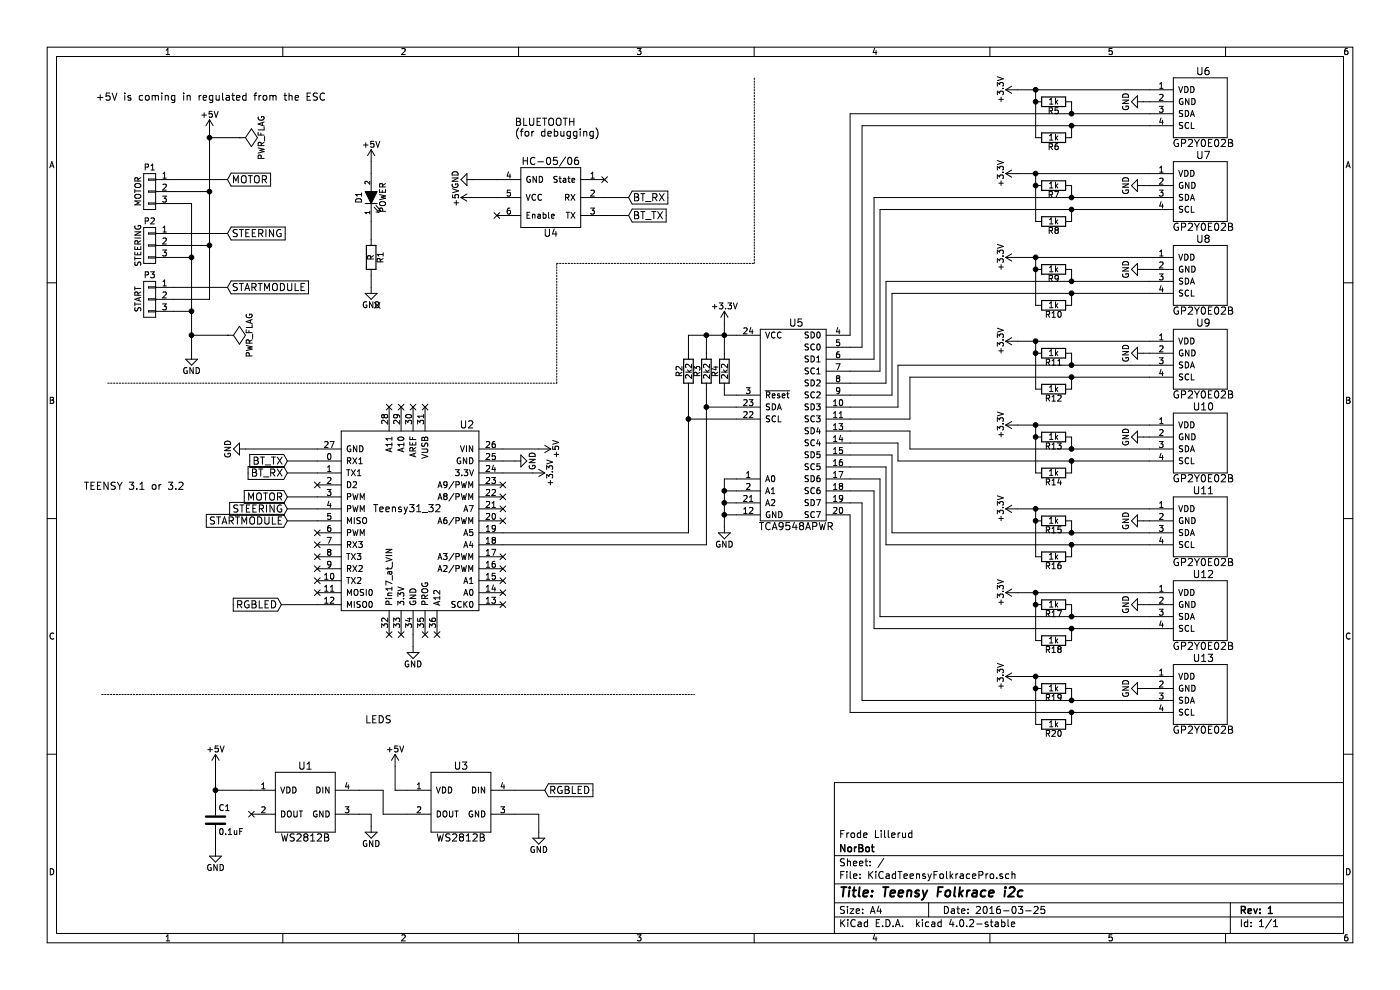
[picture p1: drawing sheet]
EESchema Schematic File Version 2
LIBS:KiCadTeensyFolkracePro-rescue
LIBS:power
LIBS:device
LIBS:transistors
LIBS:conn
LIBS:linear
LIBS:regul
LIBS:74xx
LIBS:cmos4000
LIBS:adc-dac
LIBS:memory
LIBS:xilinx
LIBS:microcontrollers
LIBS:dsp
LIBS:microchip
LIBS:analog_switches
LIBS:motorola
LIBS:texas
LIBS:intel
LIBS:audio
LIBS:interface
LIBS:digital-audio
LIBS:philips
LIBS:display
LIBS:cypress
LIBS:siliconi
LIBS:opto
LIBS:atmel
LIBS:contrib
LIBS:valves
LIBS:NorBot
LIBS:KiCadTeensyFolkracePro-cache
EELAYER 25 0
EELAYER END
$Descr A4 11693 8268
encoding utf-8
Sheet 1 1
Title "Teensy Folkrace i2c"
Date "2016-03-25"
Rev "1"
Comp "NorBot"
Comment1 "Frode Lillerud"
Comment2 ""
Comment3 ""
Comment4 ""
$EndDescr
$Comp
L Teensy31_32 U2
U 1 1
P 3400 4350
F 0 "U2" H 3900 5150 60  0000 C CNN
F 1 "Teensy31_32" H 3400 4450 60  0000 C CNN
F 2 "NorBotKiCadFootprints:Teensy-3.1_3.2" H 3250 4250 60  0001 C CNN
F 3 "" H 3250 4250 60  0000 C CNN
	1    3400 4350
	1    0    0    -1  
$EndComp
$Comp
L TCA9548APWR U5
U 1 1
P 6650 3300
F 0 "U5" H 6650 3900 60  0000 C CNN
F 1 "TCA9548APWR" H 6650 2200 60  0000 C CNN
F 2 "Housings_SSOP:TSSOP-24_4.4x7.8mm_Pitch0.65mm" H 6700 3450 60  0001 C CNN
F 3 "" H 6700 3450 60  0000 C CNN
	1    6650 3300
	1    0    0    -1  
$EndComp
$Comp
L GP2Y0E02B-RESCUE-KiCadTeensyFolkracePro U6
U 1 1
P 10050 900
F 0 "U6" H 10050 1200 60  0000 C CNN
F 1 "GP2Y0E02B" H 10050 600 60  0000 C CNN
F 2 "JST-SH:JST-BM-04B-SRSS-TB" H 10050 950 60  0001 C CNN
F 3 "" H 10050 950 60  0000 C CNN
	1    10050 900 
	1    0    0    -1  
$EndComp
$Comp
L +5V #PWR01
U 1 1
P 1750 1100
F 0 "#PWR01" H 1750 950 50  0001 C CNN
F 1 "+5V" H 1750 1240 50  0000 C CNN
F 2 "" H 1750 1100 50  0000 C CNN
F 3 "" H 1750 1100 50  0000 C CNN
	1    1750 1100
	1    0    0    -1  
$EndComp
$Comp
L GND #PWR02
U 1 1
P 1600 2950
F 0 "#PWR02" H 1600 2700 50  0001 C CNN
F 1 "GND" H 1600 2800 50  0000 C CNN
F 2 "" H 1600 2950 50  0000 C CNN
F 3 "" H 1600 2950 50  0000 C CNN
	1    1600 2950
	1    0    0    -1  
$EndComp
$Comp
L CONN_01X03 P1
U 1 1
P 1250 1600
F 0 "P1" H 1250 1800 50  0000 C CNN
F 1 "MOTOR" V 1350 1600 50  0000 C CNN
F 2 "Pin_Headers:Pin_Header_Straight_1x03" H 1250 1600 50  0001 C CNN
F 3 "" H 1250 1600 50  0000 C CNN
	1    1250 1600
	-1   0    0    -1  
$EndComp
$Comp
L CONN_01X03 P2
U 1 1
P 1250 2050
F 0 "P2" H 1250 2250 50  0000 C CNN
F 1 "STEERING" V 1350 2050 50  0000 C CNN
F 2 "Pin_Headers:Pin_Header_Straight_1x03" H 1250 2050 50  0001 C CNN
F 3 "" H 1250 2050 50  0000 C CNN
	1    1250 2050
	-1   0    0    -1  
$EndComp
$Comp
L CONN_01X03 P3
U 1 1
P 1250 2500
F 0 "P3" H 1250 2700 50  0000 C CNN
F 1 "START" V 1350 2500 50  0000 C CNN
F 2 "Pin_Headers:Pin_Header_Straight_1x03" H 1250 2500 50  0001 C CNN
F 3 "" H 1250 2500 50  0000 C CNN
	1    1250 2500
	-1   0    0    -1  
$EndComp
$Comp
L WS2812B U3
U 1 1
P 3850 6700
F 0 "U3" H 3850 7000 60  0000 C CNN
F 1 "WS2812B" H 3850 6400 60  0000 C CNN
F 2 "WS2812B:WS2812B" H 3800 6700 60  0001 C CNN
F 3 "" H 3800 6700 60  0000 C CNN
	1    3850 6700
	1    0    0    -1  
$EndComp
Wire Wire Line
	1600 2600 1450 2600
Wire Wire Line
	1600 1700 1600 2950
Wire Wire Line
	1450 2150 1600 2150
Connection ~ 1600 2600
Wire Wire Line
	1450 1700 1600 1700
Connection ~ 1600 2150
Wire Wire Line
	1750 1600 1450 1600
Wire Wire Line
	1750 1100 1750 2500
Wire Wire Line
	1750 2050 1450 2050
Connection ~ 1750 1600
Wire Wire Line
	1750 2500 1450 2500
Connection ~ 1750 2050
Text GLabel 1900 1500 2    60   Input ~ 0
MOTOR
Text GLabel 1900 1950 2    60   Input ~ 0
STEERING
Text GLabel 1900 2400 2    60   Input ~ 0
STARTMODULE
Wire Wire Line
	1450 1500 1900 1500
Wire Wire Line
	1900 1950 1450 1950
Wire Wire Line
	1450 2400 1900 2400
Text GLabel 4550 6600 2    60   Input ~ 0
RGBLED
$Comp
L GND #PWR03
U 1 1
P 4500 6950
F 0 "#PWR03" H 4500 6700 50  0001 C CNN
F 1 "GND" H 4500 6800 50  0000 C CNN
F 2 "" H 4500 6950 50  0000 C CNN
F 3 "" H 4500 6950 50  0000 C CNN
	1    4500 6950
	1    0    0    -1  
$EndComp
$Comp
L +5V #PWR04
U 1 1
P 1800 6400
F 0 "#PWR04" H 1800 6250 50  0001 C CNN
F 1 "+5V" H 1800 6540 50  0000 C CNN
F 2 "" H 1800 6400 50  0000 C CNN
F 3 "" H 1800 6400 50  0000 C CNN
	1    1800 6400
	1    0    0    -1  
$EndComp
Wire Wire Line
	1800 6400 1800 6700
Wire Wire Line
	1800 6600 2100 6600
Wire Wire Line
	4300 6800 4500 6800
Wire Wire Line
	4500 6800 4500 6950
Wire Wire Line
	4550 6600 4300 6600
$Comp
L +5V #PWR05
U 1 1
P 4500 3750
F 0 "#PWR05" H 4500 3600 50  0001 C CNN
F 1 "+5V" H 4500 3890 50  0000 C CNN
F 2 "" H 4500 3750 50  0000 C CNN
F 3 "" H 4500 3750 50  0000 C CNN
	1    4500 3750
	0    1    1    0   
$EndComp
Wire Wire Line
	4200 3750 4500 3750
$Comp
L GND #PWR06
U 1 1
P 4300 3850
F 0 "#PWR06" H 4300 3600 50  0001 C CNN
F 1 "GND" H 4300 3700 50  0000 C CNN
F 2 "" H 4300 3850 50  0000 C CNN
F 3 "" H 4300 3850 50  0000 C CNN
	1    4300 3850
	0    -1   -1   0   
$EndComp
Wire Wire Line
	4300 3850 4200 3850
$Comp
L +3.3V #PWR07
U 1 1
P 4450 3950
F 0 "#PWR07" H 4450 3800 50  0001 C CNN
F 1 "+3.3V" H 4450 4090 50  0000 C CNN
F 2 "" H 4450 3950 50  0000 C CNN
F 3 "" H 4450 3950 50  0000 C CNN
	1    4450 3950
	0    1    1    0   
$EndComp
Wire Wire Line
	4200 3950 4450 3950
$Comp
L GND #PWR08
U 1 1
P 2050 3750
F 0 "#PWR08" H 2050 3500 50  0001 C CNN
F 1 "GND" H 2050 3600 50  0000 C CNN
F 2 "" H 2050 3750 50  0000 C CNN
F 3 "" H 2050 3750 50  0000 C CNN
	1    2050 3750
	0    1    1    0   
$EndComp
Wire Wire Line
	2050 3750 2650 3750
Text GLabel 2400 4150 0    60   Input ~ 0
MOTOR
Text GLabel 2400 4250 0    60   Input ~ 0
STEERING
Text GLabel 2400 4350 0    60   Input ~ 0
STARTMODULE
Wire Wire Line
	2650 4150 2400 4150
Wire Wire Line
	2400 4250 2650 4250
Wire Wire Line
	2650 4350 2400 4350
Text GLabel 2350 5050 0    60   Input ~ 0
RGBLED
$Comp
L HC-05/06 U4
U 1 1
P 4600 1650
F 0 "U4" H 4600 1350 60  0000 C CNN
F 1 "HC-05/06" H 4600 1950 60  0000 C CNN
F 2 "Pin_Headers:Pin_Header_Straight_1x06" H 4600 1650 60  0001 C CNN
F 3 "" H 4600 1650 60  0000 C CNN
	1    4600 1650
	1    0    0    -1  
$EndComp
Text GLabel 2400 3950 0    60   Input ~ 0
BT_RX
Text GLabel 2400 3850 0    60   Input ~ 0
BT_TX
Wire Wire Line
	2400 3850 2650 3850
Wire Wire Line
	2650 3950 2400 3950
Text GLabel 5250 1800 2    60   Input ~ 0
BT_TX
Text GLabel 5250 1650 2    60   Input ~ 0
BT_RX
$Comp
L GND #PWR09
U 1 1
P 3950 1500
F 0 "#PWR09" H 3950 1250 50  0001 C CNN
F 1 "GND" H 3950 1350 50  0000 C CNN
F 2 "" H 3950 1500 50  0000 C CNN
F 3 "" H 3950 1500 50  0000 C CNN
	1    3950 1500
	0    1    1    0   
$EndComp
$Comp
L +5V #PWR010
U 1 1
P 3950 1650
F 0 "#PWR010" H 3950 1500 50  0001 C CNN
F 1 "+5V" H 3950 1790 50  0000 C CNN
F 2 "" H 3950 1650 50  0000 C CNN
F 3 "" H 3950 1650 50  0000 C CNN
	1    3950 1650
	0    -1   -1   0   
$EndComp
NoConn ~ 4150 1800
NoConn ~ 5050 1500
Wire Wire Line
	5250 1650 5050 1650
Wire Wire Line
	5050 1800 5250 1800
Wire Wire Line
	4150 1650 3950 1650
Wire Wire Line
	3950 1500 4150 1500
$Comp
L +3.3V #PWR011
U 1 1
P 8500 750
F 0 "#PWR011" H 8500 600 50  0001 C CNN
F 1 "+3.3V" H 8500 890 50  0000 C CNN
F 2 "" H 8500 750 50  0000 C CNN
F 3 "" H 8500 750 50  0000 C CNN
	1    8500 750 
	0    -1   -1   0   
$EndComp
$Comp
L GND #PWR012
U 1 1
P 9550 850
F 0 "#PWR012" H 9550 600 50  0001 C CNN
F 1 "GND" H 9550 700 50  0000 C CNN
F 2 "" H 9550 850 50  0000 C CNN
F 3 "" H 9550 850 50  0000 C CNN
	1    9550 850 
	0    1    1    0   
$EndComp
Wire Wire Line
	9600 850  9550 850 
Wire Wire Line
	8500 750  9600 750 
$Comp
L R R6
U 1 1
P 8800 1150
F 0 "R6" V 8880 1150 50  0000 C CNN
F 1 "1k" V 8800 1150 50  0000 C CNN
F 2 "Resistors_SMD:R_0603" V 8730 1150 50  0001 C CNN
F 3 "" H 8800 1150 50  0000 C CNN
	1    8800 1150
	0    1    1    0   
$EndComp
Wire Wire Line
	7200 1050 9600 1050
Wire Wire Line
	8950 1050 8950 1150
Connection ~ 8950 1050
Wire Wire Line
	7100 950  9600 950 
$Comp
L R R5
U 1 1
P 8800 850
F 0 "R5" V 8880 850 50  0000 C CNN
F 1 "1k" V 8800 850 50  0000 C CNN
F 2 "Resistors_SMD:R_0603" V 8730 850 50  0001 C CNN
F 3 "" H 8800 850 50  0000 C CNN
	1    8800 850 
	0    1    1    0   
$EndComp
Wire Wire Line
	8950 850  8950 950 
Connection ~ 8950 950 
Wire Wire Line
	8650 750  8650 1150
Connection ~ 8650 750 
Connection ~ 8650 850 
$Comp
L GP2Y0E02B-RESCUE-KiCadTeensyFolkracePro U7
U 1 1
P 10050 1600
F 0 "U7" H 10050 1900 60  0000 C CNN
F 1 "GP2Y0E02B" H 10050 1300 60  0000 C CNN
F 2 "JST-SH:JST-BM-04B-SRSS-TB" H 10050 1650 60  0001 C CNN
F 3 "" H 10050 1650 60  0000 C CNN
	1    10050 1600
	1    0    0    -1  
$EndComp
$Comp
L +3.3V #PWR013
U 1 1
P 8500 1450
F 0 "#PWR013" H 8500 1300 50  0001 C CNN
F 1 "+3.3V" H 8500 1590 50  0000 C CNN
F 2 "" H 8500 1450 50  0000 C CNN
F 3 "" H 8500 1450 50  0000 C CNN
	1    8500 1450
	0    -1   -1   0   
$EndComp
$Comp
L GND #PWR014
U 1 1
P 9550 1550
F 0 "#PWR014" H 9550 1300 50  0001 C CNN
F 1 "GND" H 9550 1400 50  0000 C CNN
F 2 "" H 9550 1550 50  0000 C CNN
F 3 "" H 9550 1550 50  0000 C CNN
	1    9550 1550
	0    1    1    0   
$EndComp
Wire Wire Line
	9600 1550 9550 1550
Wire Wire Line
	8500 1450 9600 1450
$Comp
L R R8
U 1 1
P 8800 1850
F 0 "R8" V 8880 1850 50  0000 C CNN
F 1 "1k" V 8800 1850 50  0000 C CNN
F 2 "Resistors_SMD:R_0603" V 8730 1850 50  0001 C CNN
F 3 "" H 8800 1850 50  0000 C CNN
	1    8800 1850
	0    1    1    0   
$EndComp
Wire Wire Line
	7350 1750 9600 1750
Wire Wire Line
	8950 1750 8950 1850
Connection ~ 8950 1750
Wire Wire Line
	7300 1650 9600 1650
$Comp
L R R7
U 1 1
P 8800 1550
F 0 "R7" V 8880 1550 50  0000 C CNN
F 1 "1k" V 8800 1550 50  0000 C CNN
F 2 "Resistors_SMD:R_0603" V 8730 1550 50  0001 C CNN
F 3 "" H 8800 1550 50  0000 C CNN
	1    8800 1550
	0    1    1    0   
$EndComp
Wire Wire Line
	8950 1550 8950 1650
Connection ~ 8950 1650
Wire Wire Line
	8650 1450 8650 1850
Connection ~ 8650 1450
Connection ~ 8650 1550
$Comp
L GP2Y0E02B-RESCUE-KiCadTeensyFolkracePro U8
U 1 1
P 10050 2300
F 0 "U8" H 10050 2600 60  0000 C CNN
F 1 "GP2Y0E02B" H 10050 2000 60  0000 C CNN
F 2 "JST-SH:JST-BM-04B-SRSS-TB" H 10050 2350 60  0001 C CNN
F 3 "" H 10050 2350 60  0000 C CNN
	1    10050 2300
	1    0    0    -1  
$EndComp
$Comp
L +3.3V #PWR015
U 1 1
P 8500 2150
F 0 "#PWR015" H 8500 2000 50  0001 C CNN
F 1 "+3.3V" H 8500 2290 50  0000 C CNN
F 2 "" H 8500 2150 50  0000 C CNN
F 3 "" H 8500 2150 50  0000 C CNN
	1    8500 2150
	0    -1   -1   0   
$EndComp
$Comp
L GND #PWR016
U 1 1
P 9550 2250
F 0 "#PWR016" H 9550 2000 50  0001 C CNN
F 1 "GND" H 9550 2100 50  0000 C CNN
F 2 "" H 9550 2250 50  0000 C CNN
F 3 "" H 9550 2250 50  0000 C CNN
	1    9550 2250
	0    1    1    0   
$EndComp
Wire Wire Line
	9600 2250 9550 2250
Wire Wire Line
	8500 2150 9600 2150
$Comp
L R R10
U 1 1
P 8800 2550
F 0 "R10" V 8880 2550 50  0000 C CNN
F 1 "1k" V 8800 2550 50  0000 C CNN
F 2 "Resistors_SMD:R_0603" V 8730 2550 50  0001 C CNN
F 3 "" H 8800 2550 50  0000 C CNN
	1    8800 2550
	0    1    1    0   
$EndComp
Wire Wire Line
	7450 2450 9600 2450
Wire Wire Line
	8950 2450 8950 2550
Connection ~ 8950 2450
Wire Wire Line
	7400 2350 9600 2350
$Comp
L R R9
U 1 1
P 8800 2250
F 0 "R9" V 8880 2250 50  0000 C CNN
F 1 "1k" V 8800 2250 50  0000 C CNN
F 2 "Resistors_SMD:R_0603" V 8730 2250 50  0001 C CNN
F 3 "" H 8800 2250 50  0000 C CNN
	1    8800 2250
	0    1    1    0   
$EndComp
Wire Wire Line
	8950 2250 8950 2350
Connection ~ 8950 2350
Wire Wire Line
	8650 2150 8650 2550
Connection ~ 8650 2150
Connection ~ 8650 2250
$Comp
L GP2Y0E02B-RESCUE-KiCadTeensyFolkracePro U9
U 1 1
P 10050 3000
F 0 "U9" H 10050 3300 60  0000 C CNN
F 1 "GP2Y0E02B" H 10050 2700 60  0000 C CNN
F 2 "JST-SH:JST-BM-04B-SRSS-TB" H 10050 3050 60  0001 C CNN
F 3 "" H 10050 3050 60  0000 C CNN
	1    10050 3000
	1    0    0    -1  
$EndComp
$Comp
L +3.3V #PWR017
U 1 1
P 8500 2850
F 0 "#PWR017" H 8500 2700 50  0001 C CNN
F 1 "+3.3V" H 8500 2990 50  0000 C CNN
F 2 "" H 8500 2850 50  0000 C CNN
F 3 "" H 8500 2850 50  0000 C CNN
	1    8500 2850
	0    -1   -1   0   
$EndComp
$Comp
L GND #PWR018
U 1 1
P 9550 2950
F 0 "#PWR018" H 9550 2700 50  0001 C CNN
F 1 "GND" H 9550 2800 50  0000 C CNN
F 2 "" H 9550 2950 50  0000 C CNN
F 3 "" H 9550 2950 50  0000 C CNN
	1    9550 2950
	0    1    1    0   
$EndComp
Wire Wire Line
	9600 2950 9550 2950
Wire Wire Line
	8500 2850 9600 2850
$Comp
L R R12
U 1 1
P 8800 3250
F 0 "R12" V 8880 3250 50  0000 C CNN
F 1 "1k" V 8800 3250 50  0000 C CNN
F 2 "Resistors_SMD:R_0603" V 8730 3250 50  0001 C CNN
F 3 "" H 8800 3250 50  0000 C CNN
	1    8800 3250
	0    1    1    0   
$EndComp
Wire Wire Line
	7600 3150 9600 3150
Wire Wire Line
	8950 3150 8950 3250
Connection ~ 8950 3150
Wire Wire Line
	7500 3050 9600 3050
$Comp
L R R11
U 1 1
P 8800 2950
F 0 "R11" V 8880 2950 50  0000 C CNN
F 1 "1k" V 8800 2950 50  0000 C CNN
F 2 "Resistors_SMD:R_0603" V 8730 2950 50  0001 C CNN
F 3 "" H 8800 2950 50  0000 C CNN
	1    8800 2950
	0    1    1    0   
$EndComp
Wire Wire Line
	8950 2950 8950 3050
Connection ~ 8950 3050
Wire Wire Line
	8650 2850 8650 3250
Connection ~ 8650 2850
Connection ~ 8650 2950
$Comp
L GP2Y0E02B-RESCUE-KiCadTeensyFolkracePro U10
U 1 1
P 10050 3700
F 0 "U10" H 10050 4000 60  0000 C CNN
F 1 "GP2Y0E02B" H 10050 3400 60  0000 C CNN
F 2 "JST-SH:JST-BM-04B-SRSS-TB" H 10050 3750 60  0001 C CNN
F 3 "" H 10050 3750 60  0000 C CNN
	1    10050 3700
	1    0    0    -1  
$EndComp
$Comp
L +3.3V #PWR019
U 1 1
P 8500 3550
F 0 "#PWR019" H 8500 3400 50  0001 C CNN
F 1 "+3.3V" H 8500 3690 50  0000 C CNN
F 2 "" H 8500 3550 50  0000 C CNN
F 3 "" H 8500 3550 50  0000 C CNN
	1    8500 3550
	0    -1   -1   0   
$EndComp
$Comp
L GND #PWR020
U 1 1
P 9550 3650
F 0 "#PWR020" H 9550 3400 50  0001 C CNN
F 1 "GND" H 9550 3500 50  0000 C CNN
F 2 "" H 9550 3650 50  0000 C CNN
F 3 "" H 9550 3650 50  0000 C CNN
	1    9550 3650
	0    1    1    0   
$EndComp
Wire Wire Line
	9600 3650 9550 3650
Wire Wire Line
	8500 3550 9600 3550
$Comp
L R R14
U 1 1
P 8800 3950
F 0 "R14" V 8880 3950 50  0000 C CNN
F 1 "1k" V 8800 3950 50  0000 C CNN
F 2 "Resistors_SMD:R_0603" V 8730 3950 50  0001 C CNN
F 3 "" H 8800 3950 50  0000 C CNN
	1    8800 3950
	0    1    1    0   
$EndComp
Wire Wire Line
	7500 3850 9600 3850
Wire Wire Line
	8950 3850 8950 3950
Connection ~ 8950 3850
Wire Wire Line
	7600 3750 9600 3750
$Comp
L R R13
U 1 1
P 8800 3650
F 0 "R13" V 8880 3650 50  0000 C CNN
F 1 "1k" V 8800 3650 50  0000 C CNN
F 2 "Resistors_SMD:R_0603" V 8730 3650 50  0001 C CNN
F 3 "" H 8800 3650 50  0000 C CNN
	1    8800 3650
	0    1    1    0   
$EndComp
Wire Wire Line
	8950 3650 8950 3750
Connection ~ 8950 3750
Wire Wire Line
	8650 3550 8650 3950
Connection ~ 8650 3550
Connection ~ 8650 3650
$Comp
L GP2Y0E02B-RESCUE-KiCadTeensyFolkracePro U11
U 1 1
P 10050 4400
F 0 "U11" H 10050 4700 60  0000 C CNN
F 1 "GP2Y0E02B" H 10050 4100 60  0000 C CNN
F 2 "JST-SH:JST-BM-04B-SRSS-TB" H 10050 4450 60  0001 C CNN
F 3 "" H 10050 4450 60  0000 C CNN
	1    10050 4400
	1    0    0    -1  
$EndComp
$Comp
L +3.3V #PWR021
U 1 1
P 8500 4250
F 0 "#PWR021" H 8500 4100 50  0001 C CNN
F 1 "+3.3V" H 8500 4390 50  0000 C CNN
F 2 "" H 8500 4250 50  0000 C CNN
F 3 "" H 8500 4250 50  0000 C CNN
	1    8500 4250
	0    -1   -1   0   
$EndComp
$Comp
L GND #PWR022
U 1 1
P 9550 4350
F 0 "#PWR022" H 9550 4100 50  0001 C CNN
F 1 "GND" H 9550 4200 50  0000 C CNN
F 2 "" H 9550 4350 50  0000 C CNN
F 3 "" H 9550 4350 50  0000 C CNN
	1    9550 4350
	0    1    1    0   
$EndComp
Wire Wire Line
	9600 4350 9550 4350
Wire Wire Line
	8500 4250 9600 4250
$Comp
L R R16
U 1 1
P 8800 4650
F 0 "R16" V 8880 4650 50  0000 C CNN
F 1 "1k" V 8800 4650 50  0000 C CNN
F 2 "Resistors_SMD:R_0603" V 8730 4650 50  0001 C CNN
F 3 "" H 8800 4650 50  0000 C CNN
	1    8800 4650
	0    1    1    0   
$EndComp
Wire Wire Line
	7400 4550 9600 4550
Wire Wire Line
	8950 4550 8950 4650
Connection ~ 8950 4550
Wire Wire Line
	7450 4450 9600 4450
$Comp
L R R15
U 1 1
P 8800 4350
F 0 "R15" V 8880 4350 50  0000 C CNN
F 1 "1k" V 8800 4350 50  0000 C CNN
F 2 "Resistors_SMD:R_0603" V 8730 4350 50  0001 C CNN
F 3 "" H 8800 4350 50  0000 C CNN
	1    8800 4350
	0    1    1    0   
$EndComp
Wire Wire Line
	8950 4350 8950 4450
Connection ~ 8950 4450
Wire Wire Line
	8650 4250 8650 4650
Connection ~ 8650 4250
Connection ~ 8650 4350
$Comp
L GP2Y0E02B-RESCUE-KiCadTeensyFolkracePro U12
U 1 1
P 10050 5100
F 0 "U12" H 10050 5400 60  0000 C CNN
F 1 "GP2Y0E02B" H 10050 4800 60  0000 C CNN
F 2 "JST-SH:JST-BM-04B-SRSS-TB" H 10050 5150 60  0001 C CNN
F 3 "" H 10050 5150 60  0000 C CNN
	1    10050 5100
	1    0    0    -1  
$EndComp
$Comp
L +3.3V #PWR023
U 1 1
P 8500 4950
F 0 "#PWR023" H 8500 4800 50  0001 C CNN
F 1 "+3.3V" H 8500 5090 50  0000 C CNN
F 2 "" H 8500 4950 50  0000 C CNN
F 3 "" H 8500 4950 50  0000 C CNN
	1    8500 4950
	0    -1   -1   0   
$EndComp
$Comp
L GND #PWR024
U 1 1
P 9550 5050
F 0 "#PWR024" H 9550 4800 50  0001 C CNN
F 1 "GND" H 9550 4900 50  0000 C CNN
F 2 "" H 9550 5050 50  0000 C CNN
F 3 "" H 9550 5050 50  0000 C CNN
	1    9550 5050
	0    1    1    0   
$EndComp
Wire Wire Line
	9600 5050 9550 5050
Wire Wire Line
	8500 4950 9600 4950
$Comp
L R R18
U 1 1
P 8800 5350
F 0 "R18" V 8880 5350 50  0000 C CNN
F 1 "1k" V 8800 5350 50  0000 C CNN
F 2 "Resistors_SMD:R_0603" V 8730 5350 50  0001 C CNN
F 3 "" H 8800 5350 50  0000 C CNN
	1    8800 5350
	0    1    1    0   
$EndComp
Wire Wire Line
	7300 5250 9600 5250
Wire Wire Line
	8950 5250 8950 5350
Connection ~ 8950 5250
Wire Wire Line
	7350 5150 9600 5150
$Comp
L R R17
U 1 1
P 8800 5050
F 0 "R17" V 8880 5050 50  0000 C CNN
F 1 "1k" V 8800 5050 50  0000 C CNN
F 2 "Resistors_SMD:R_0603" V 8730 5050 50  0001 C CNN
F 3 "" H 8800 5050 50  0000 C CNN
	1    8800 5050
	0    1    1    0   
$EndComp
Wire Wire Line
	8950 5050 8950 5150
Connection ~ 8950 5150
Wire Wire Line
	8650 4950 8650 5350
Connection ~ 8650 4950
Connection ~ 8650 5050
$Comp
L GP2Y0E02B-RESCUE-KiCadTeensyFolkracePro U13
U 1 1
P 10050 5800
F 0 "U13" H 10050 6100 60  0000 C CNN
F 1 "GP2Y0E02B" H 10050 5500 60  0000 C CNN
F 2 "JST-SH:JST-BM-04B-SRSS-TB" H 10050 5850 60  0001 C CNN
F 3 "" H 10050 5850 60  0000 C CNN
	1    10050 5800
	1    0    0    -1  
$EndComp
$Comp
L +3.3V #PWR025
U 1 1
P 8500 5650
F 0 "#PWR025" H 8500 5500 50  0001 C CNN
F 1 "+3.3V" H 8500 5790 50  0000 C CNN
F 2 "" H 8500 5650 50  0000 C CNN
F 3 "" H 8500 5650 50  0000 C CNN
	1    8500 5650
	0    -1   -1   0   
$EndComp
$Comp
L GND #PWR026
U 1 1
P 9550 5750
F 0 "#PWR026" H 9550 5500 50  0001 C CNN
F 1 "GND" H 9550 5600 50  0000 C CNN
F 2 "" H 9550 5750 50  0000 C CNN
F 3 "" H 9550 5750 50  0000 C CNN
	1    9550 5750
	0    1    1    0   
$EndComp
Wire Wire Line
	9600 5750 9550 5750
Wire Wire Line
	8500 5650 9600 5650
$Comp
L R R20
U 1 1
P 8800 6050
F 0 "R20" V 8880 6050 50  0000 C CNN
F 1 "1k" V 8800 6050 50  0000 C CNN
F 2 "Resistors_SMD:R_0603" V 8730 6050 50  0001 C CNN
F 3 "" H 8800 6050 50  0000 C CNN
	1    8800 6050
	0    1    1    0   
$EndComp
Wire Wire Line
	7100 5950 9600 5950
Wire Wire Line
	8950 5950 8950 6050
Connection ~ 8950 5950
Wire Wire Line
	7200 5850 9600 5850
$Comp
L R R19
U 1 1
P 8800 5750
F 0 "R19" V 8880 5750 50  0000 C CNN
F 1 "1k" V 8800 5750 50  0000 C CNN
F 2 "Resistors_SMD:R_0603" V 8730 5750 50  0001 C CNN
F 3 "" H 8800 5750 50  0000 C CNN
	1    8800 5750
	0    1    1    0   
$EndComp
Wire Wire Line
	8950 5750 8950 5850
Connection ~ 8950 5850
Wire Wire Line
	8650 5650 8650 6050
Connection ~ 8650 5650
Connection ~ 8650 5750
Wire Wire Line
	7100 2800 7100 950 
Wire Wire Line
	7100 2900 7200 2900
Wire Wire Line
	7200 2900 7200 1050
Wire Wire Line
	7100 3000 7300 3000
Wire Wire Line
	7300 3000 7300 1650
Wire Wire Line
	7100 3100 7350 3100
Wire Wire Line
	7350 3100 7350 1750
Wire Wire Line
	7100 3200 7400 3200
Wire Wire Line
	7400 3200 7400 2350
Wire Wire Line
	7450 2450 7450 3300
Wire Wire Line
	7450 3300 7100 3300
Wire Wire Line
	7100 3400 7500 3400
Wire Wire Line
	7500 3400 7500 3050
Wire Wire Line
	7600 3150 7600 3500
Wire Wire Line
	7600 3500 7100 3500
Wire Wire Line
	7100 3600 7600 3600
Wire Wire Line
	7600 3600 7600 3750
Wire Wire Line
	7500 3850 7500 3700
Wire Wire Line
	7500 3700 7100 3700
Wire Wire Line
	7100 4300 7100 5950
Wire Wire Line
	7200 5850 7200 4200
Wire Wire Line
	7200 4200 7100 4200
Wire Wire Line
	7100 4100 7300 4100
Wire Wire Line
	7300 4100 7300 5250
Wire Wire Line
	7350 5150 7350 4000
Wire Wire Line
	7350 4000 7100 4000
Wire Wire Line
	7400 3900 7400 4550
Wire Wire Line
	7400 3900 7100 3900
Wire Wire Line
	7100 3800 7450 3800
Wire Wire Line
	7450 3800 7450 4450
$Comp
L +3.3V #PWR027
U 1 1
P 6050 2700
F 0 "#PWR027" H 6050 2550 50  0001 C CNN
F 1 "+3.3V" H 6050 2840 50  0000 C CNN
F 2 "" H 6050 2700 50  0000 C CNN
F 3 "" H 6050 2700 50  0000 C CNN
	1    6050 2700
	1    0    0    -1  
$EndComp
$Comp
L GND #PWR028
U 1 1
P 6050 4400
F 0 "#PWR028" H 6050 4150 50  0001 C CNN
F 1 "GND" H 6050 4250 50  0000 C CNN
F 2 "" H 6050 4400 50  0000 C CNN
F 3 "" H 6050 4400 50  0000 C CNN
	1    6050 4400
	1    0    0    -1  
$EndComp
Wire Wire Line
	6050 4300 6150 4300
Wire Wire Line
	6050 4000 6050 4400
Wire Wire Line
	6150 4200 6050 4200
Connection ~ 6050 4300
Wire Wire Line
	6150 4100 6050 4100
Connection ~ 6050 4200
Wire Wire Line
	6150 4000 6050 4000
Connection ~ 6050 4100
$Comp
L R R4
U 1 1
P 6050 3100
F 0 "R4" V 6130 3100 50  0000 C CNN
F 1 "2k2" V 6050 3100 50  0000 C CNN
F 2 "Resistors_SMD:R_0603" V 5980 3100 50  0001 C CNN
F 3 "" H 6050 3100 50  0000 C CNN
	1    6050 3100
	-1   0    0    1   
$EndComp
$Comp
L R R3
U 1 1
P 5900 3100
F 0 "R3" V 5980 3100 50  0000 C CNN
F 1 "2k2" V 5900 3100 50  0000 C CNN
F 2 "Resistors_SMD:R_0603" V 5830 3100 50  0001 C CNN
F 3 "" H 5900 3100 50  0000 C CNN
	1    5900 3100
	-1   0    0    1   
$EndComp
$Comp
L R R2
U 1 1
P 5750 3100
F 0 "R2" V 5830 3100 50  0000 C CNN
F 1 "2k2" V 5750 3100 50  0000 C CNN
F 2 "Resistors_SMD:R_0603" V 5680 3100 50  0001 C CNN
F 3 "" H 5750 3100 50  0000 C CNN
	1    5750 3100
	-1   0    0    1   
$EndComp
Wire Wire Line
	6150 3300 6050 3300
Wire Wire Line
	6050 3300 6050 3250
Wire Wire Line
	6150 3400 5900 3400
Wire Wire Line
	5900 3250 5900 4550
Wire Wire Line
	6150 3500 5750 3500
Wire Wire Line
	5750 3250 5750 4450
Wire Wire Line
	6050 2700 6050 2950
Wire Wire Line
	5750 2800 6150 2800
Connection ~ 6050 2800
Wire Wire Line
	5900 2950 5900 2800
Wire Wire Line
	5750 2950 5750 2800
Connection ~ 5900 2800
Wire Wire Line
	2650 5050 2350 5050
Wire Wire Line
	5750 4450 4200 4450
Connection ~ 5750 3500
Wire Wire Line
	5900 4550 4200 4550
Connection ~ 5900 3400
NoConn ~ 3550 3400
NoConn ~ 3450 3400
NoConn ~ 3350 3400
NoConn ~ 3250 3400
$Comp
L GND #PWR029
U 1 1
P 3450 5400
F 0 "#PWR029" H 3450 5150 50  0001 C CNN
F 1 "GND" H 3450 5250 50  0000 C CNN
F 2 "" H 3450 5400 50  0000 C CNN
F 3 "" H 3450 5400 50  0000 C CNN
	1    3450 5400
	1    0    0    -1  
$EndComp
Wire Wire Line
	3450 5300 3450 5400
NoConn ~ 3250 5300
NoConn ~ 3350 5300
NoConn ~ 3550 5300
NoConn ~ 3650 5300
Text Notes 800  850  0    60   ~ 0
+5V is coming in regulated from the ESC
Text Notes 4300 1150 0    60   ~ 0
BLUETOOTH\n(for debugging)
Text Notes 3050 6050 0    60   ~ 0
LEDS
$Comp
L PWR_FLAG #FLG030
U 1 1
P 2000 1150
F 0 "#FLG030" H 2000 1245 50  0001 C CNN
F 1 "PWR_FLAG" H 2000 1330 50  0000 C CNN
F 2 "" H 2000 1150 50  0000 C CNN
F 3 "" H 2000 1150 50  0000 C CNN
	1    2000 1150
	0    1    1    0   
$EndComp
Wire Wire Line
	2000 1150 1750 1150
Connection ~ 1750 1150
$Comp
L PWR_FLAG #FLG031
U 1 1
P 1900 2800
F 0 "#FLG031" H 1900 2895 50  0001 C CNN
F 1 "PWR_FLAG" H 1900 2980 50  0000 C CNN
F 2 "" H 1900 2800 50  0000 C CNN
F 3 "" H 1900 2800 50  0000 C CNN
	1    1900 2800
	0    1    1    0   
$EndComp
Wire Wire Line
	1900 2800 1600 2800
Connection ~ 1600 2800
$Comp
L C C1
U 1 1
P 1800 6850
F 0 "C1" H 1825 6950 50  0000 L CNN
F 1 "0.1uF" H 1825 6750 50  0000 L CNN
F 2 "Capacitors_SMD:C_0805" H 1838 6700 50  0001 C CNN
F 3 "" H 1800 6850 50  0000 C CNN
	1    1800 6850
	1    0    0    -1  
$EndComp
$Comp
L GND #PWR032
U 1 1
P 1800 7100
F 0 "#PWR032" H 1800 6850 50  0001 C CNN
F 1 "GND" H 1800 6950 50  0000 C CNN
F 2 "" H 1800 7100 50  0000 C CNN
F 3 "" H 1800 7100 50  0000 C CNN
	1    1800 7100
	1    0    0    -1  
$EndComp
Connection ~ 1800 6600
Wire Wire Line
	1800 7000 1800 7100
$Comp
L WS2812B U1
U 1 1
P 2550 6700
F 0 "U1" H 2550 7000 60  0000 C CNN
F 1 "WS2812B" H 2550 6400 60  0000 C CNN
F 2 "WS2812B:WS2812B" H 2500 6700 60  0001 C CNN
F 3 "" H 2500 6700 60  0000 C CNN
	1    2550 6700
	1    0    0    -1  
$EndComp
$Comp
L +5V #PWR033
U 1 1
P 3300 6400
F 0 "#PWR033" H 3300 6250 50  0001 C CNN
F 1 "+5V" H 3300 6540 50  0000 C CNN
F 2 "" H 3300 6400 50  0000 C CNN
F 3 "" H 3300 6400 50  0000 C CNN
	1    3300 6400
	1    0    0    -1  
$EndComp
Wire Wire Line
	3400 6600 3300 6600
Wire Wire Line
	3300 6600 3300 6400
Wire Wire Line
	3000 6600 3200 6600
Wire Wire Line
	3200 6600 3200 6800
Wire Wire Line
	3200 6800 3400 6800
$Comp
L GND #PWR034
U 1 1
P 3100 6900
F 0 "#PWR034" H 3100 6650 50  0001 C CNN
F 1 "GND" H 3100 6750 50  0000 C CNN
F 2 "" H 3100 6900 50  0000 C CNN
F 3 "" H 3100 6900 50  0000 C CNN
	1    3100 6900
	1    0    0    -1  
$EndComp
Wire Wire Line
	3000 6800 3100 6800
Wire Wire Line
	3100 6800 3100 6900
NoConn ~ 2100 6800
Wire Notes Line
	850  5800 5800 5800
Wire Notes Line
	900  3200 4650 3200
Wire Notes Line
	4650 3200 4650 2200
Wire Notes Line
	4650 2200 6300 2200
Wire Notes Line
	6300 2200 6300 650 
Text Notes 700  4100 0    60   ~ 0
TEENSY 3.1 or 3.2
$Comp
L LED D1
U 1 1
P 3100 1650
F 0 "D1" H 3100 1750 50  0000 C CNN
F 1 "POWER" H 3100 1550 50  0000 C CNN
F 2 "Resistors_SMD:R_0603" H 3100 1650 50  0001 C CNN
F 3 "" H 3100 1650 50  0000 C CNN
	1    3100 1650
	0    -1   -1   0   
$EndComp
$Comp
L R R1
U 1 1
P 3100 2150
F 0 "R1" V 3180 2150 50  0000 C CNN
F 1 "R" V 3100 2150 50  0000 C CNN
F 2 "Resistors_SMD:R_0603" V 3030 2150 50  0001 C CNN
F 3 "" H 3100 2150 50  0000 C CNN
	1    3100 2150
	1    0    0    -1  
$EndComp
$Comp
L +5V #PWR035
U 1 1
P 3100 1350
F 0 "#PWR035" H 3100 1200 50  0001 C CNN
F 1 "+5V" H 3100 1490 50  0000 C CNN
F 2 "" H 3100 1350 50  0000 C CNN
F 3 "" H 3100 1350 50  0000 C CNN
	1    3100 1350
	1    0    0    -1  
$EndComp
$Comp
L GND #PWR036
U 1 1
P 3100 2400
F 0 "#PWR036" H 3100 2150 50  0001 C CNN
F 1 "GND" H 3100 2250 50  0000 C CNN
F 2 "" H 3100 2400 50  0000 C CNN
F 3 "" H 3100 2400 50  0000 C CNN
	1    3100 2400
	1    0    0    -1  
$EndComp
Wire Wire Line
	3100 2400 3100 2300
Wire Wire Line
	3100 2000 3100 1850
Wire Wire Line
	3100 1450 3100 1350
NoConn ~ 2650 4050
NoConn ~ 2650 4450
NoConn ~ 2650 4550
NoConn ~ 2650 4650
NoConn ~ 2650 4750
NoConn ~ 2650 4850
NoConn ~ 2650 4950
NoConn ~ 4200 5050
NoConn ~ 4200 4950
NoConn ~ 4200 4850
NoConn ~ 4200 4750
NoConn ~ 4200 4650
NoConn ~ 4200 4350
NoConn ~ 4200 4250
NoConn ~ 4200 4150
NoConn ~ 4200 4050
NoConn ~ 3150 2550
$EndSCHEMATC
